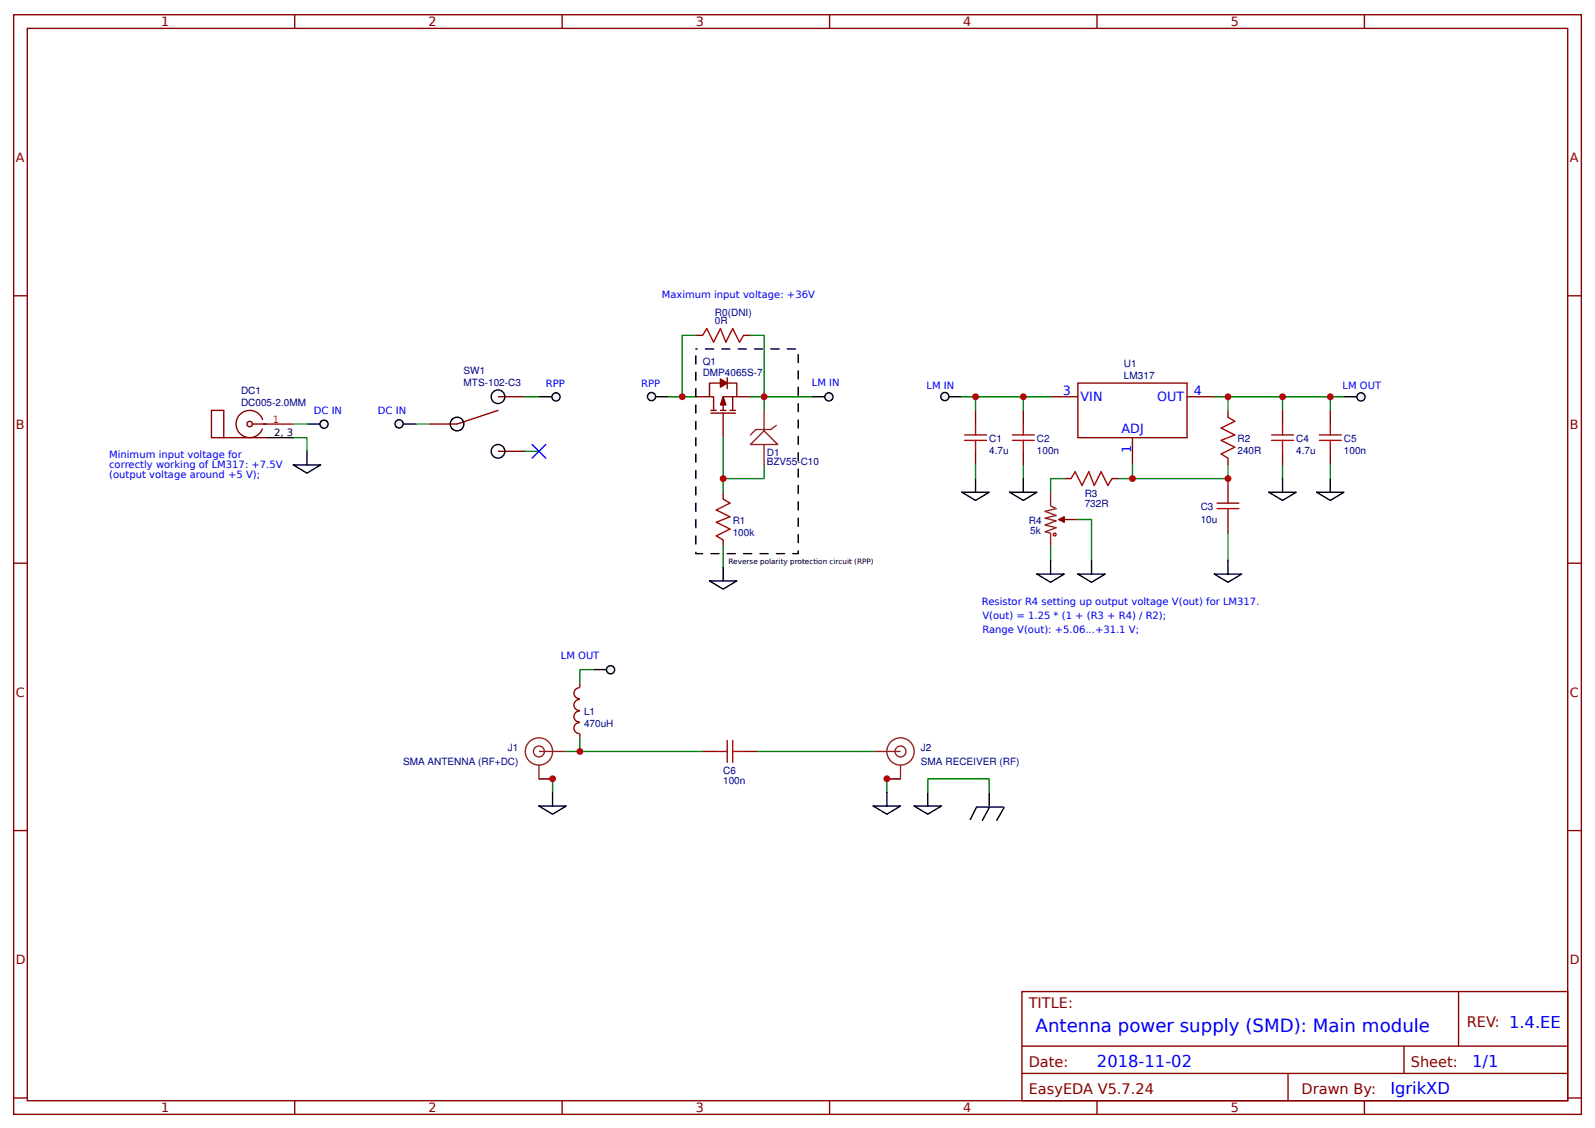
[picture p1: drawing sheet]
<svg xmlns="http://www.w3.org/2000/svg" width="309mm" height="219mm" viewBox="0 0 309 219" stroke-linecap="round" stroke-linejoin="round" font-family="sans-serif">
<g fill="none" stroke="#800" stroke-width=".26">
<path d="M2.6 2.9h304.1v213.2h-304.1zM5.3 5.5h298.7v208h-298.7zM57.1 2.9v2.6M109 2.9v2.6M160.9 2.9v2.6M212.7 2.9v2.6M264.6 2.9v2.6M2.6 57.4h2.7M304 57.4h2.7M134.9 76.9h2.7M137.8 79.6h1.1M139.7 74.3h-2.1v2.6h.8v2.7"/>
<path d="M139.7 79.6h1.1M141 74.3h1.9v2.6h-2.7v2.7M141 73.2v2.2M141.6 79.6h1M142.1 76.9v2.7M142.9 76.9h2.6M198.4 79.6v2.6M203.7 76.9h5.3M209 74.3h21.2v10.6h-21.2zM230.2 76.9h5.3M238.1 79.6v1.3M137.8 80.1h4.8"/>
<path d="M140.2 80.1v4.8M140.2 95.5v1.3M198.4 87.5v2.7M219.6 84.9v5.3M238.1 88.8v1.4M2.6 109.2h2.7M140.2 104.7v1.3M304 109.2h2.7M2.6 161.1h2.7M304 161.1h2.7M198.2 192.3h105.8v21.2h-105.8zM282.8 192.3v10.6"/>
<path d="M2.6 212.9h2.7M57.1 213.5v2.6M109 213.5v2.6M160.9 213.5v2.6M198.2 202.9h105.8M198.2 208.2h105.8M212.7 213.5v2.6M249.8 208.2v5.3M264.6 213.5v2.6M272.3 202.9v5.3M304 212.9h2.7"/>
</g>
<g fill="#800" stroke="#800" stroke-width=".26">
<path d="M140.2 76.9l.6 1.6h-1.1z"/>
<path d="M139.7 73.5l1.3 .8-1.3 .8z"/>
</g>
<path d="M140.2 96.8l1.4 .8-2.7 1.3 2.7 1.3-2.7 1.1 2.7 1.3-2.7 1.3 1.3 .8M196.3 85.4h4.3M196.3 84.3h4.3M198.4 82.2v2.1M198.4 85.4v2.1M238.1 80.9l1.3 .8-2.6 1.3 2.6 1.3-2.6 1.1 2.6 1.3-2.6 1.4 1.3 .7" fill="none" stroke="#a00000" stroke-width=".26"/>
<path d="M145.5 76.9h2.7v2.7M203.7 76.9h-5.3v2.7M235.5 76.9h2.6v2.7M238.1 76.9h10.6v2.7M248.7 76.9h11.9M56.9 84.9h2.6v2.6M198.4 90.2v2.6M219.6 90.2v2.6h18.5v-2.6M248.7 90.2v2.6M140.2 106v4M238.1 103.4v5.3" fill="none" stroke="#080" stroke-width=".26"/>
<path d="M148.2 79.6v4M145.5 86.2l2.7-2.6 2.6 2.6zM148.2 86.2v4M150.5 82.5l-1 .8h-2.9l-1.1 1" fill="none" stroke="#8d2323" stroke-width=".26"/>
<path d="M260.6 76.9h2.7" fill="none" stroke="#000" stroke-width=".26"/>
<circle cx="263.9" cy="77" r=".79" fill="#efefef" stroke="#000" stroke-width=".26"/>
<path d="M183.9 76.9h2.6" fill="none" stroke="#000" stroke-width=".26"/>
<circle cx="183.2" cy="76.9" r=".79" fill="#efefef" stroke="#000" stroke-width=".26"/>
<path d="M157.4 76.9h2.7" fill="none" stroke="#000" stroke-width=".26"/>
<circle cx="160.7" cy="77" r=".79" fill="#efefef" stroke="#000" stroke-width=".26"/>
<path d="M148.2 76.9h9.2M186.5 76.9h11.9M140.2 84.9v10.6M148.2 90.2v2.6h-8M203.7 106v2.7M209 100.8h2.7v7.9" fill="none" stroke="#080" stroke-width=".26"/>
<path d="M203.7 95.5v2.6l1.1 .5-2.1 .6 2.1 .8-2.1 .5 2.1 .5-2.1 .8 2.1 .5-2.1 .8 1 .3v2.6M205.3 100.8h1.1" fill="none" stroke="#8d2323" stroke-width=".26"/>
<path d="M205.3 100.8l1.1-.6v1.1z" fill="#800" stroke="#800" stroke-width=".26"/>
<g fill="none" stroke="#a00000" stroke-width=".26">
<path d="M236 98.6h4.2M236 97.6h4.2M238.1 95.5v2.1M238.1 98.6v2.2M246.6 85.4h4.2M246.6 84.3h4.2M248.7 82.2v2.1M248.7 85.4v2.1"/>
<circle cx="204.5" cy="103.7" r=".26"/>
</g>
<path d="M248.7 79.6v2.6M238.1 92.8v2.7M248.7 87.5v2.7M206.4 100.8h2.6M238.1 100.8v2.6" fill="none" stroke="#800" stroke-width=".26"/>
<g fill="none" stroke="#000" stroke-width=".26">
<path d="M56.9 90.2h5.3l-2.7 1.6zM59.5 87.5v2.7M78.1 82.2h2.6M195.8 95.5h5.3l-2.7 1.5zM198.4 92.8v2.7M246.1 95.5h5.3l-2.7 1.5zM248.7 92.8v2.7M137.6 112.7h5.3l-2.7 1.5zM140.2 110v2.7M201.1 111.3h5.3l-2.7 1.6zM203.7 108.7v2.6M209 111.3h5.3l-2.6 1.6z"/>
<path d="M211.7 108.7v2.6M235.5 111.3h5.3l-2.7 1.6zM238.1 108.7v2.6"/>
</g>
<circle cx="77.4" cy="82.2" r=".79" fill="#efefef" stroke="#000" stroke-width=".26"/>
<path d="M80.7 82.2h2.6" fill="none" stroke="#080" stroke-width=".26"/>
<path d="M104.5 76.9h2.7" fill="none" stroke="#000" stroke-width=".26"/>
<circle cx="107.8" cy="77" r=".79" fill="#efefef" stroke="#000" stroke-width=".26"/>
<path d="M101.9 76.9h2.6M189.2 76.9v2.7M258 76.9v2.7M189.2 90.2v2.6M258 90.2v2.6M107.2 151v2.7M112.4 143.1v2.6h-2.6M172 151v2.7M179.9 153.7v-2.7h11.9v2.7" fill="none" stroke="#080" stroke-width=".26"/>
<g fill="none" stroke="#800" stroke-width=".26">
<path d="M96.6 79.6l-8 2.6h-5.3M96.6 76.9h5.3M189.2 79.6v2.6M258 79.6v2.6M96.6 87.5h5.3M189.2 87.5v2.7M258 87.5v2.7M112.4 137.9a1.06 1.06 0 0 0-1.1 1.1 1.06 1.06 0 0 0 1.1 1M112.4 135.7a1.06 1.06 0 0 0-1.1 1 1.06 1.06 0 0 0 1.1 1.1M112.4 133.4a1.06 1.06 0 0 0-1.1 1 1.06 1.06 0 0 0 1.1 1.1M112.4 132.5v.8M112.4 140.2a1.06 1.06 0 0 0-1.1 1 1.06 1.06 0 0 0 1.1 1.1"/>
<path d="M112.4 142.3v.8M136.3 145.7h2.6M144.2 145.7h2.6"/>
</g>
<g fill="none" stroke="#000" stroke-width=".26">
<path d="M186.5 95.5h5.3l-2.6 1.5zM189.2 92.8v2.7M255.3 95.5h5.3l-2.6 1.5zM258 92.8v2.7M115.1 129.9h2.6M104.5 156.3h5.3l-2.6 1.6zM107.2 153.7v2.6M169.3 156.3h5.3l-2.6 1.6zM172 153.7v2.6M177.3 156.3h5.3l-2.7 1.6zM179.9 153.7v2.6M189.4 156.5l-1.3 2.4"/>
<path d="M189.4 156.5h5.1M191.8 153.7v2.6M191.9 156.5l-1.4 2.6M194.7 156.6l-1.4 2.5"/>
<circle cx="96.6" cy="76.9" r="1.32"/>
<circle cx="88.6" cy="82.2" r="1.32"/>
<circle cx="96.6" cy="87.5" r="1.32"/>
</g>
<g fill="none" stroke="#8d2323" stroke-width=".26">
<path d="M104.5 148.4v2.6h2.7M104.5 145.7h5.3M169.3 145.7h5.3M174.6 148.4v2.6h-2.6"/>
<circle cx="104.5" cy="145.7" r="2.65"/>
<circle cx="104.5" cy="145.7" r="1.06"/>
<circle cx="174.6" cy="145.7" r="2.65"/>
<circle cx="174.6" cy="145.7" r="1.06"/>
</g>
<path d="M187.1 85.4h4.2M187.1 84.3h4.2M189.2 82.2v2.1M189.2 85.4v2.1M255.9 85.4h4.2M255.9 84.3h4.2M258 82.2v2.1M258 85.4v2.1M138.9 145.7h2.1M141 143.6v4.2M142.1 143.6v4.2M142.1 145.7h2.1" fill="none" stroke="#a00000" stroke-width=".26"/>
<circle cx="118.4" cy="129.9" r=".79" fill="#efefef" stroke="#000" stroke-width=".26"/>
<path d="M134.9 65h-2.6v11.9h2.6M145.5 65h2.7v11.9M115.1 129.9h-2.7v2.6" fill="none" stroke="#080" stroke-width=".26"/>
<path d="M136.3 65l.8-1.3 1.3 2.7 1.3-2.7 1.1 2.7 1.3-2.7 1.3 2.7 .8-1.4" fill="none" stroke="#a00000" stroke-width=".26"/>
<path d="M134.9 65h1.4M144.2 65h1.3" fill="none" stroke="#800" stroke-width=".26"/>
<path d="M134.9 69v38.4h19.9v-39.7h-19.9" fill="none" stroke="#000" stroke-width=".26" stroke-dasharray="1.6 1.6"/>
<path d="M59.5 82.2h2.7" fill="none" stroke="#000" stroke-width=".26"/>
<circle cx="62.8" cy="82.3" r=".79" fill="#efefef" stroke="#000" stroke-width=".26"/>
<path d="M56.9 82.2h2.6" fill="none" stroke="#080" stroke-width=".26"/>
<path d="M127 76.9h2.6" fill="none" stroke="#000" stroke-width=".26"/>
<circle cx="126.3" cy="76.9" r=".79" fill="#efefef" stroke="#000" stroke-width=".26"/>
<path d="M129.6 76.9h2.7M101.9 87.5h2.6M206.4 92.8h-2.7v2.7M217 92.8h2.6M112.4 145.7h23.9M146.8 145.7h22.5" fill="none" stroke="#080" stroke-width=".26"/>
<path d="M207.7 92.8l.8-1.3 1.3 2.6 1.3-2.6 1.1 2.6 1.3-2.6 1.3 2.6 .8-1.3" fill="none" stroke="#a00000" stroke-width=".26"/>
<path d="M43.4 84.9v-5.3h-2.4v5.3h10.6M48.9 82.2h2.7M206.4 92.8h1.3M215.6 92.8h1.4" fill="none" stroke="#800" stroke-width=".26"/>
<path d="M103.2 86.2l2.6 2.6M105.8 86.2l-2.6 2.6" fill="none" stroke="#00f" stroke-width=".26"/>
<path d="M51.6 82.2h5.3" fill="none" stroke="#f00" stroke-width=".26"/>
<path d="M51.6 84.9h5.3" fill="none" stroke="#000" stroke-width=".26"/>
<circle cx="48.4" cy="82.2" r=".53" fill="#efefef" stroke="#800" stroke-width=".26"/>
<path d="M50.9 81.5a2.65 2.65 0 0 0-4-1.4 2.65 2.65 0 0 0-.1 4.2 2.65 2.65 0 0 0 4.1-1.2" fill="none" stroke="#800" stroke-width=".26"/>
<g fill="#c00">
<circle cx="219.6" cy="92.8" r=".66"/>
<circle cx="238.1" cy="92.8" r=".66"/>
<circle cx="107.2" cy="151" r=".66"/>
<circle cx="132.3" cy="76.9" r=".66"/>
<circle cx="248.7" cy="76.9" r=".66"/>
<circle cx="172" cy="151" r=".66"/>
<circle cx="238.1" cy="76.9" r=".66"/>
<circle cx="198.4" cy="76.9" r=".66"/>
<circle cx="140.2" cy="92.8" r=".66"/>
<circle cx="148.2" cy="76.9" r=".66"/>
<circle cx="258" cy="76.9" r=".66"/>
<circle cx="189.2" cy="76.9" r=".66"/>
<circle cx="112.4" cy="145.7" r=".66"/>
</g>
<text font-size="3.5" fill="#00f" x="200.8" y="200.2">Antenna power supply (SMD): Main module</text>
<g font-size="3.2" fill="#00f">
<text x="212.7" y="206.9">2018-11-02</text>
<text x="285.5" y="206.9">1/1</text>
<text x="269.6" y="212.1">IgrikXD</text>
</g>
<g font-size="2.8" fill="#800">
<text x="199.5" y="195.5">TITLE:</text>
<text x="284.4" y="199.2">REV: 1.4.EE</text>
<text x="199.5" y="206.9">Date:</text>
<text x="273.6" y="206.9">Sheet:</text>
<text x="199.5" y="212.1">EasyEDA V5.7.24</text>
<text x="252.4" y="212.1">Drawn By:</text>
</g>
<g font-size="2.5" fill="#800">
<text x="31.2" y="5.1">1</text>
<text x="83.1" y="5.1">2</text>
<text x="134.9" y="5.1">3</text>
<text x="186.8" y="5.1">4</text>
<text x="238.7" y="5.1">5</text>
<text x="3" y="31.4">A</text>
<text x="304.4" y="31.4">A</text>
<text x="3" y="83.3">B</text>
<text x="304.4" y="83.3">B</text>
<text x="3" y="135.1">C</text>
<text x="304.4" y="135.1">C</text>
<text x="3" y="187">D</text>
<text x="304.4" y="187">D</text>
<text x="31.2" y="215.7">1</text>
<text x="83.1" y="215.7">2</text>
<text x="134.9" y="215.7">3</text>
<text x="186.8" y="215.7">4</text>
<text x="238.7" y="215.7">5</text>
</g>
<g font-size="2.5" fill="#00f">
<text x="206.1" y="76.7">3</text>
<text x="209.5" y="77.7">VIN</text>
<text x="224.4" y="77.7">OUT</text>
<text x="231.5" y="76.7">4</text>
<text x="217.5" y="83.9">ADJ</text>
<text x="219.3" y="87.8" transform="rotate(-90 219.3 87.8)">1</text>
</g>
<g font-size="1.9" fill="#00f">
<text x="128.3" y="57.7">Maximum input voltage: +36V</text>
<text x="105.8" y="75.1">RPP</text>
<text x="124.4" y="75.1">RPP</text>
<text x="157.4" y="74.9">LM IN</text>
<text x="179.7" y="75.4">LM IN</text>
<text x="260.3" y="75.5">LM OUT</text>
<text x="60.9" y="80.2">DC IN</text>
<text x="73.3" y="80.2">DC IN</text>
<text x="21.2" y="88.8">Minimum input voltage for</text>
<text x="21.2" y="90.8">correctly working of LM317: +7.5V</text>
<text x="21.2" y="92.8">(output voltage around +5 V);</text>
<text x="190.4" y="117.4">Resistor R4 setting up output voltage V(out) for LM317.</text>
<text x="190.5" y="120.1">V(out) = 1.25 * (1 + (R3 + R4) / R2);</text>
<text x="190.5" y="122.7">Range V(out): +5.06...+31.1 V;</text>
<text x="108.7" y="127.8">LM OUT</text>
</g>
<g font-size="1.9" fill="#000080">
<text x="138.6" y="61.2">R0(DNI)</text>
<text x="138.6" y="62.9">0R</text>
<text x="136.3" y="70.8">Q1</text>
<text x="218" y="71.1">U1</text>
<text x="46.7" y="76.5">DC1</text>
<text x="89.9" y="74.8">MTS-102-C3</text>
<text x="89.9" y="72.6">SW1</text>
<text x="136.3" y="72.9">DMP4065S-7</text>
<text x="218" y="73.5">LM317</text>
<text x="46.7" y="78.8">DC005-2.0MM</text>
<text x="148.7" y="88.4">D1</text>
<text x="191.8" y="88.1">4.7u</text>
<text x="191.8" y="85.7">C1</text>
<text x="201.1" y="88.1">100n</text>
<text x="201.1" y="85.7">C2</text>
<text x="240" y="88.1">240R</text>
<text x="240" y="85.8">R2</text>
<text x="251.4" y="88.1">4.7u</text>
<text x="251.4" y="85.8">C4</text>
<text x="260.6" y="88.1">100n</text>
<text x="260.6" y="85.7">C5</text>
<text x="148.7" y="90.2">BZV55-C10</text>
<text x="142.1" y="101.6">R1</text>
<text x="199.5" y="101.6">R4</text>
<text x="210.3" y="98.3">732R</text>
<text x="210.3" y="96.4">R3</text>
<text x="232.8" y="101.3">10u</text>
<text x="232.8" y="99">C3</text>
<text x="142.1" y="104">100k</text>
<text x="199.8" y="103.6">5k</text>
<text x="113.3" y="141">470uH</text>
<text x="113.3" y="138.6">L1</text>
<text x="78.2" y="148.4">SMA ANTENNA (RF+DC)</text>
<text x="98.5" y="145.7">J1</text>
<text x="178.6" y="148.4">SMA RECEIVER (RF)</text>
<text x="178.6" y="145.7">J2</text>
<text x="140.2" y="152">100n</text>
<text x="140.2" y="150.1">C6</text>
</g>
<text font-size="1.9" fill="#f00" x="52.9" y="82">1</text>
<text font-size="1.9" x="53.2" y="84.6">2, 3</text>
<text font-size="1.4" x="141.3" y="109.3">Reverse polarity protection circuit (RPP)</text>
</svg>
